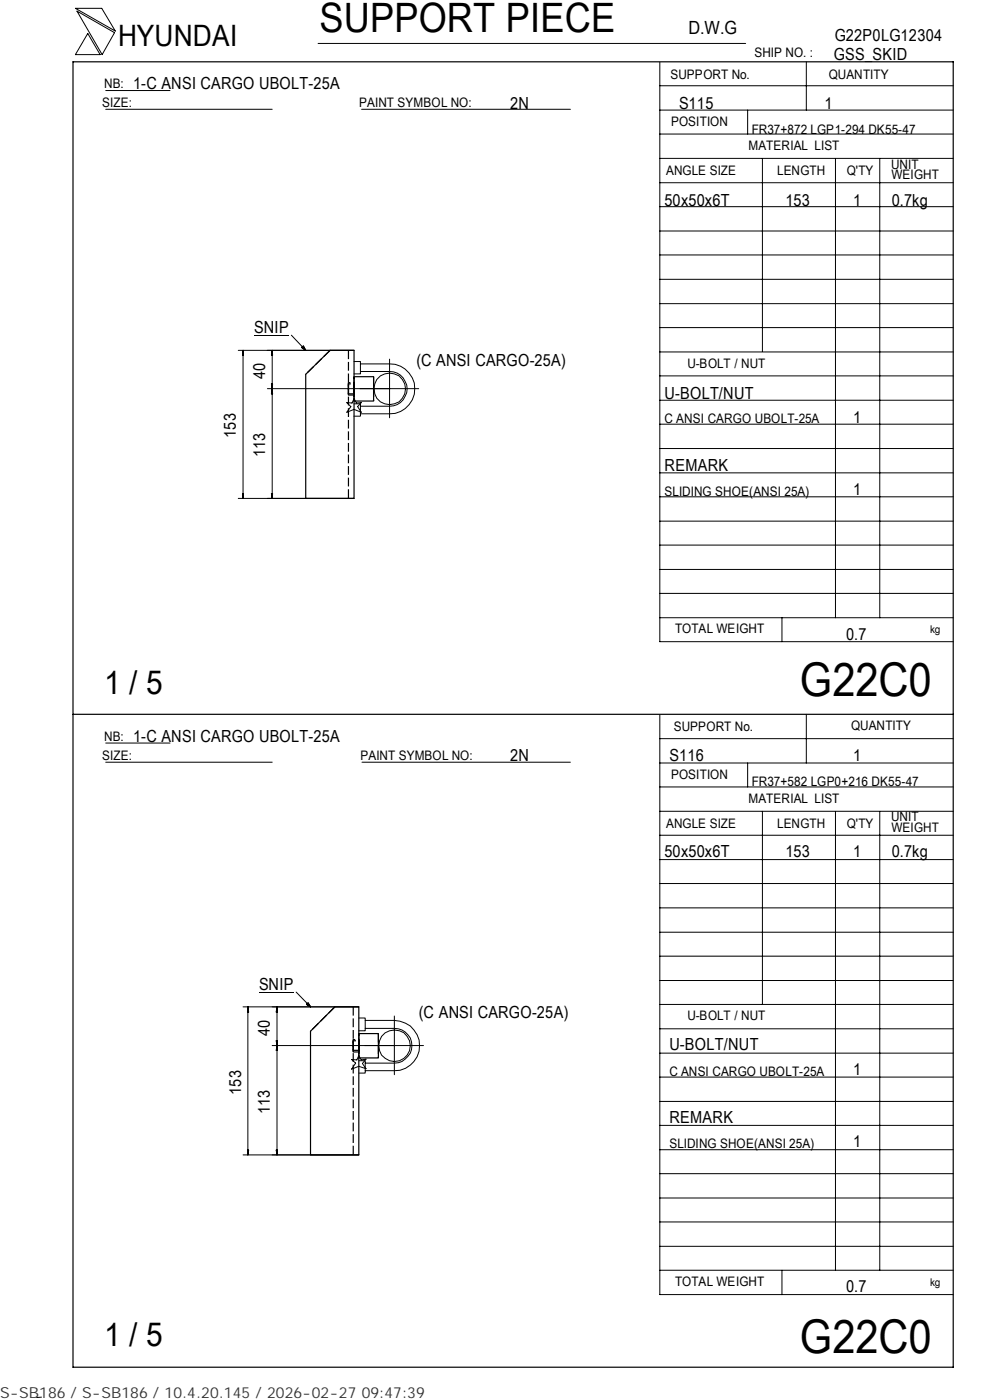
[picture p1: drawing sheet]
<svg xmlns="http://www.w3.org/2000/svg" width="210mm" height="297mm" viewBox="0 0 210 297" stroke-linecap="round" stroke-linejoin="round" font-family="sans-serif">
<g fill="none" stroke="#000" stroke-width=".21">
<path d="M16 1.8h5.6l2.9 4.8zM16.3 2.4l8 4.5-2.6 4.7zM18.6 7.1l2.6 4.5h-5.2zM22.4 19.2h13.7M67.5 9.2h90.6M139.9 18.2h62.3M139.9 13.2v122.9h62.3M171 13.1v10.3M22.4 23.2h35.3M76.7 23.2h44.3M139.9 38.8h62.3M139.9 33.6h62.3"/>
<path d="M139.9 28.4h62.3M139.9 23.4h62.3M158.6 23.4v5M161.7 33.6v41M177.2 33.7v97.4M186.6 33.7v97.4M139.9 59.3h62.3M139.9 54.1h62.3M139.9 49h62.3M139.9 43.8h62.3M50.5 74.3h24.6M51.5 75h.1"/>
<path d="M51.6 74.3v1h-.1zM51.6 74.3v31.4M53.9 71.1h7.4M57.6 75h.2M57.7 74.3v31.4M57.7 74.3l.1 1h-.2zM61.8 71.1l3 3.2M64 73.7l.3-.3 .5 .9zM75.1 76.7h1.3v2.6h-1.3M76.4 77.2h6.2a5.3 5.3 0 0 1 5.4 5.3 5.3 5.3 0 0 1-5.4 5.3h-6.2M76.4 78.8h6.2a3.7 3.7 0 0 1 3.7 3.7 3.7 3.7 0 0 1-3.7 3.7h-6.2M82.6 76.2v12.4"/>
<path d="M139.9 79.7h62.3M139.9 74.7h62.3M139.9 69.5h62.3M139.9 64.4h62.3M56.7 82.5h32.1M57.6 81.4h.2l-.1 1.1zM57.6 83.2h.2M57.6 81.8h.2M57.7 82.5l.1 1.1h-.2zM73.6 85.4l1.1 .1 .4-.9 .5 .9 1-.1-.7 .9 .7 1.2-1.5-.6-1.5 .6 .8-1.2zM75.1 85.7h1.3v2.6h-1.3M139.9 95.2h62.3"/>
<path d="M139.9 90h62.3M139.9 84.9h62.3M50.5 105.7h24.6M51.5 104.7h.1v1zM51.5 105h.1M57.6 104.7h.2l-.1 1zM57.6 105h.2M139.9 100.3h62.3M139.9 115.6h62.3M139.9 110.6h62.3M139.9 105.4h62.3M139.9 131.1h62.3"/>
<path d="M139.9 125.9h62.3M139.9 120.8h62.3M165.9 131.1v5M22.4 157.6h13.7M139.9 151.7v122.9h62.3M139.9 156.7h62.3M171 151.5v10.4M22.4 161.7h35.3M76.8 161.7h44.2M139.9 177.2h62.3M139.9 172.1h62.3M139.9 167h62.3"/>
<path d="M139.9 161.9h62.3M158.6 161.9v5.1M161.7 172.1v41M177.2 172.2v97.3M186.6 172.2v97.3M139.9 182.4h62.3M139.9 197.8h62.3M139.9 192.6h62.3M139.9 187.4h62.3M51.6 213.6h24.5M52.5 214.4h.2M52.6 213.6l.1 1.1h-.2z"/>
<path d="M52.6 213.6v31.4M54.9 210.5h7.4M58.7 214.4h.1M58.7 213.6v31.4M58.7 213.6l.1 1.1h-.2zM62.8 210.5l3.1 3.1M65 213.1l.4-.3 .5 .8zM76.1 216h1.4v2.7h-1.4M77.5 216.5h6.1a5.3 5.3 0 0 1 5.4 5.3 5.3 5.3 0 0 1-5.4 5.4h-6.1M77.5 218.2h6.1a3.7 3.7 0 0 1 3.8 3.7 3.7 3.7 0 0 1-3.8 3.6h-6.1M83.6 215.6v12.4M139.9 218.3h62.3"/>
<path d="M139.9 213.1h62.3M139.9 208h62.3M139.9 202.9h62.3M58.6 220.8h.2l-.1 1zM58.7 222.6h.1M58.7 221.1h.1M58.7 221.8l.1 1h-.2zM74.6 224.8l1.1 .1 .4-1 .5 1 1-.2-.7 .9 .7 1.1-1.5-.5-1.5 .6 .8-1.3zM76.1 225h1.4v2.7h-1.4M89.8 221.8h-32.1M139.9 238.7h62.3M139.9 233.7h62.3"/>
<path d="M139.9 228.5h62.3M139.9 223.4h62.3M51.6 245h24.5M52.5 244h.2l-.1 1zM52.5 244.3h.2M58.6 244h.2l-.1 1zM58.7 244.3h.1M139.9 259.2h62.3M139.9 254.2h62.3M139.9 249h62.3M139.9 243.9h62.3M139.9 269.5h62.3"/>
<path d="M139.9 264.4h62.3M165.9 269.5v5.1M8.8 296.4l-1 .1"/>
<circle cx="82.6" cy="82.5" r="3.4"/>
<circle cx="83.7" cy="221.8" r="3.3"/>
</g>
<path d="M15.5 13.1h186.7v277h-186.7zM64.8 79.4l5.2-5.1h5.1v31.4h-10.3zM75.1 79.9h4.1v5.2h-4.1M15.5 151.5h186.7M71 213.6h5.1v31.4h-10.2v-26.2zM76.1 219.3h4.2v5.1h-4.2" fill="none" stroke="#000" stroke-width=".25"/>
<path d="M73.9 83.6v-2.2M75.1 81.4v2.2" fill="none" stroke="#000" stroke-width=".25" stroke-dasharray="1.2 .3" stroke-linecap="butt"/>
<path d="M70 74.3l-5.2 5.1M73.9 74.3v31.4M75.1 79.9v5.2v-5.2M79.2 79.9v5.2M75.1 83v.6h-1.2v-2.2h1.2v1.6M75.1 83.7l-1.2 .1v-2.6h1.2v2.5M71 213.6l-5.1 5.2M74.9 213.6v31.4M76.1 219.3v5.1v-5.1M80.3 219.3v5.1M76.1 223.1l-1.2 .1v-2.7h1.2v2.6M76.1 222.3v.5h-1.2v-2h1.2v1.5" fill="none" stroke="#000" stroke-width=".25" stroke-dasharray="1.9 .6" stroke-linecap="butt"/>
<path d="M73.9 83.8v-2.6M75.1 81.2v2.6M74.9 223.2v-2.7M76.1 220.5v2.7" fill="none" stroke="#000" stroke-width=".25" stroke-dasharray="1.4 .4" stroke-linecap="butt"/>
<path d="M74.9 222.8v-2M76.1 220.8v2" fill="none" stroke="#000" stroke-width=".25" stroke-dasharray="1.1 .3" stroke-linecap="butt"/>
<path d="M64 73.5h.9v.8h-.9zM65 212.9h.9v.7h-.9z" fill="#000"/>
<g font-size="9.9">
<text x="169.7" y="147.6">G22C0</text>
<text x="169.7" y="286.9">G22C0</text>
</g>
<text font-size="8.6" x="67.7" y="6.9">SUPPORT PIECE</text>
<g font-size="7">
<text x="22.1" y="147.2">1 / 5</text>
<text x="22.1" y="285.6">1 / 5</text>
</g>
<text font-size="6.3" x="25.1" y="9.8">HYUNDAI</text>
<text font-size="3.9" x="146" y="7.3">D.W.G</text>
<g font-size="3.5">
<text x="177" y="8.7">G22P0LG12304</text>
<text x="176.9" y="12.8">GSS_SKID</text>
<text x="28.3" y="19">1-C ANSI CARGO UBOLT-25A</text>
<text x="108.2" y="23.1">2N</text>
<text x="144" y="23.1">S115</text>
<text x="174.8" y="23.1">1</text>
<text x="141" y="43.6">50x50x6T</text>
<text x="166.6" y="43.6">153</text>
<text x="180.9" y="43.6">1</text>
<text x="189.1" y="43.6">0.7kg</text>
<text x="53.9" y="70.7">SNIP</text>
<text x="88.3" y="77.6">(C ANSI CARGO-25A)</text>
<text x="56.2" y="80.4" transform="rotate(-90 56.2 80.4)">40</text>
<text x="141" y="84.6">U-BOLT/NUT</text>
<text x="180.9" y="89.7">1</text>
<text x="50" y="92.9" transform="rotate(-90 50 92.9)">153</text>
<text x="56.2" y="97" transform="rotate(-90 56.2 97)">113</text>
<text x="141" y="99.9">REMARK</text>
<text x="180.9" y="105.1">1</text>
<text x="179.5" y="135.8">0.7</text>
<text x="28.3" y="157.3">1-C ANSI CARGO UBOLT-25A</text>
<text x="108.2" y="161.4">2N</text>
<text x="142" y="161.4">S116</text>
<text x="180.9" y="161.4">1</text>
<text x="141" y="181.9">50x50x6T</text>
<text x="166.6" y="181.9">153</text>
<text x="180.9" y="181.9">1</text>
<text x="189.1" y="181.9">0.7kg</text>
<text x="54.9" y="210.1">SNIP</text>
<text x="57.2" y="219.8" transform="rotate(-90 57.2 219.8)">40</text>
<text x="88.8" y="216.1">(C ANSI CARGO-25A)</text>
<text x="142" y="222.8">U-BOLT/NUT</text>
<text x="51.1" y="232.2" transform="rotate(-90 51.1 232.2)">153</text>
<text x="180.9" y="228">1</text>
<text x="57.2" y="236.4" transform="rotate(-90 57.2 236.4)">113</text>
<text x="142" y="238.3">REMARK</text>
<text x="180.9" y="243.3">1</text>
<text x="179.5" y="274.1">0.7</text>
</g>
<text font-size="3.2" fill="#323232" x="0" y="296.6">S-SB186 / S-SB186 / 10.4.20.145 / 2026-02-27 09:47:39</text>
<g font-size="2.8">
<text x="142.2" y="16.8">SUPPORT No.</text>
<text x="160" y="12.2">SHIP NO. :</text>
<text x="175.8" y="16.7">QUANTITY</text>
<text x="21.7" y="22.8">SIZE:</text>
<text x="22.1" y="18.7">NB:</text>
<text x="76.2" y="22.8">PAINT SYMBOL NO:</text>
<text x="142.3" y="26.8">POSITION</text>
<text x="159.4" y="28.4">FR37+872 LGP1-294 DK55-47</text>
<text x="158.8" y="31.7">MATERIAL LIST</text>
<text x="189" y="35.8">UNIT</text>
<text x="141.3" y="37.2">ANGLE SIZE</text>
<text x="164.8" y="37.1">LENGTH</text>
<text x="179.6" y="37.1">Q'TY</text>
<text x="189.1" y="38">WEIGHT</text>
<text x="145.8" y="78">U-BOLT / NUT</text>
<text x="141" y="89.8">C ANSI CARGO UBOLT-25A</text>
<text x="141" y="105.2">SLIDING SHOE(ANSI 25A)</text>
<text x="143.2" y="134.4">TOTAL WEIGHT</text>
<text x="142.9" y="155">SUPPORT No.</text>
<text x="180.5" y="154.9">QUANTITY</text>
<text x="21.7" y="161.3">SIZE:</text>
<text x="22.1" y="157.1">NB:</text>
<text x="76.5" y="161.2">PAINT SYMBOL NO:</text>
<text x="142.3" y="165.3">POSITION</text>
<text x="159.4" y="166.7">FR37+582 LGP0+216 DK55-47</text>
<text x="158.8" y="170.3">MATERIAL LIST</text>
<text x="141.3" y="175.7">ANGLE SIZE</text>
<text x="164.8" y="175.6">LENGTH</text>
<text x="179.6" y="175.6">Q'TY</text>
<text x="189" y="174.2">UNIT</text>
<text x="189.1" y="176.5">WEIGHT</text>
<text x="145.8" y="216.5">U-BOLT / NUT</text>
<text x="142" y="228.2">C ANSI CARGO UBOLT-25A</text>
<text x="142" y="243.5">SLIDING SHOE(ANSI 25A)</text>
<text x="143.2" y="272.9">TOTAL WEIGHT</text>
</g>
<g font-size="2.3">
<text x="197.3" y="134.3">kg</text>
<text x="197.3" y="272.8">kg</text>
</g>
</svg>
